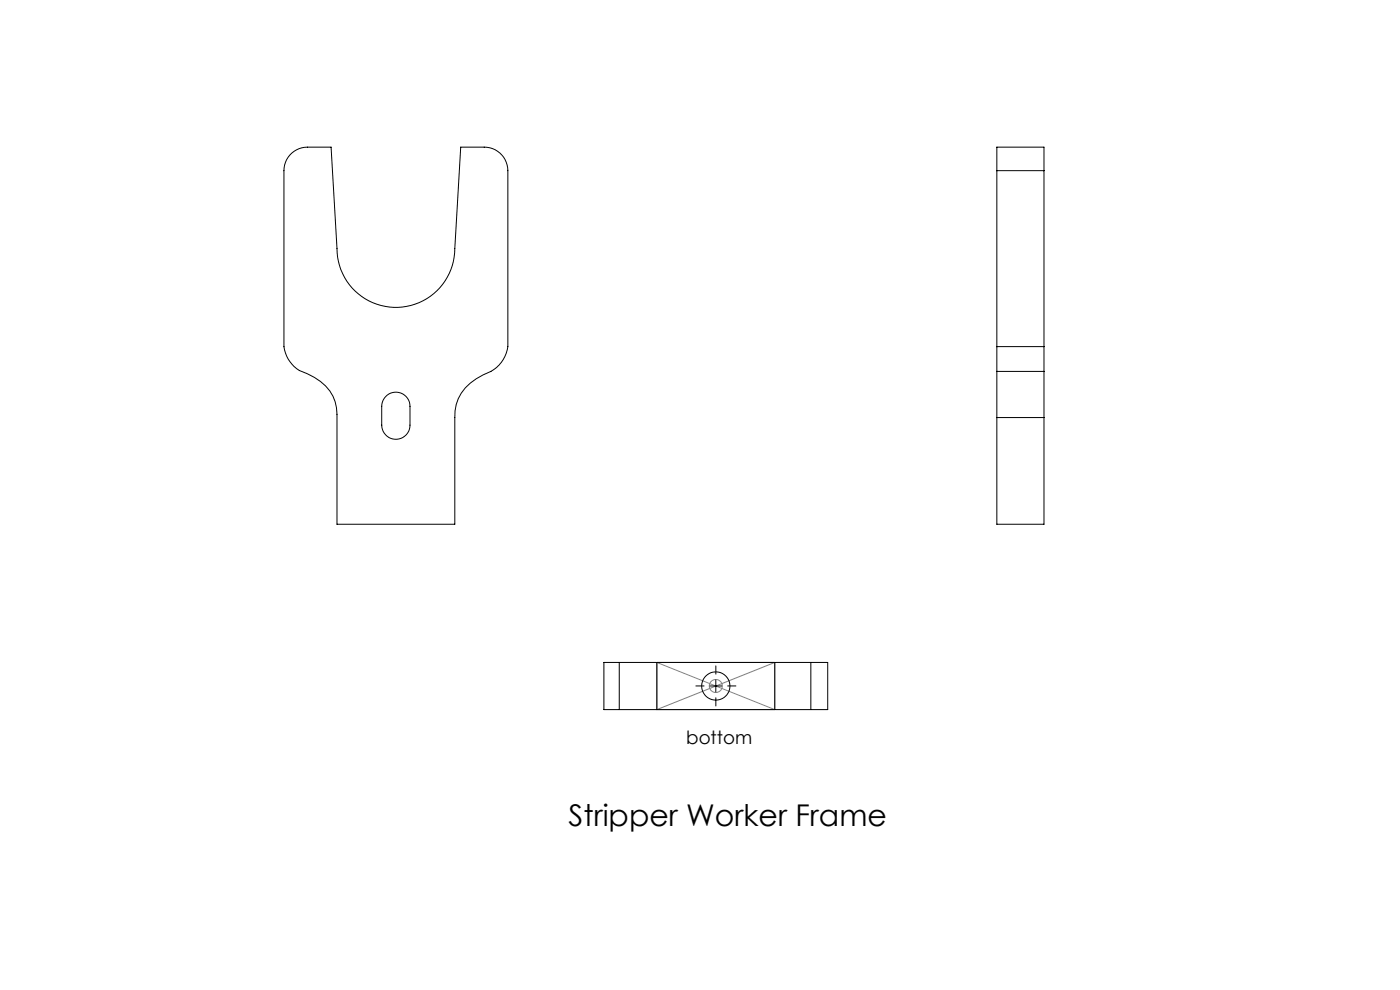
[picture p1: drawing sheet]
<svg xmlns="http://www.w3.org/2000/svg" width="594mm" height="420mm" viewBox="0 0 594 420" stroke-linecap="round" stroke-linejoin="round" font-family="sans-serif">
<g fill="none" stroke="#808080" stroke-width=".42">
<path d="M278.7 281l50 20M278.7 281v20M278.7 281h50M328.7 281l-50 20M328.7 281v20M278.7 301h50"/>
<circle cx="303.7" cy="291" r="2.76"/>
</g>
<path d="M298.7 291h-3.5M303.7 286v-3.5M303.7 296v3.5M308.7 291h3.5" fill="none" stroke="#000" stroke-width=".42" stroke-dasharray="15.2 1.3 1.3 1.3"/>
<g fill="none" stroke="#000" stroke-width=".42">
<path d="M123 65.8l1.8-1.6 3.3-1.5 2.4-.3h10l2.5 43a25 25 0 0 0 25 25 25 25 0 0 0 25-25l2.5-43h10a10 10 0 0 1 10 10v74.7a14.6 14.6 0 0 1-10.5 11.9 18.8 18.8 0 0 0-12 18.1v45.3h-50v-46.6a17.3 17.3 0 0 0-9.6-15.7l-3-1.5a13.7 13.7 0 0 1-9.9-11.5v-74.7l.6-3.5zM422.9 72.4v-10h20v10M422.9 72.4v74.7M422.9 72.4h20M442.9 72.4v74.7M422.9 147.1v10.5M422.9 157.6v19.5M422.9 147.1h20M422.9 157.6h20M442.9 147.1v10.5M442.9 157.6v19.5M163.6 168.3a6 6 0 0 1 6.6-1.5 6 6 0 0 1 3.8 5.6v8a6 6 0 0 1-6 6 6 6 0 0 1-6-6v-8.9l.6-1.7z"/>
<path d="M422.9 177.1v45.3h20v-45.3M422.9 177.1h20M262.7 281h15.9M262.7 281h-6.5v20h6.5M262.7 281v20M278.7 281h50v20h-50zM301.2 291h5M303.7 288.5v5M328.9 281h15.1M344 281h7.2v20h-7.2M344 281v20M262.7 301h15.9"/>
<path d="M328.9 301h15.1"/>
<circle cx="303.7" cy="291" r="6"/>
</g>
<text font-size="12.7" x="241.3" y="350.5">Stripper Worker Frame</text>
<text font-size="7.8" x="291.2" y="315.6">bottom</text>
</svg>
